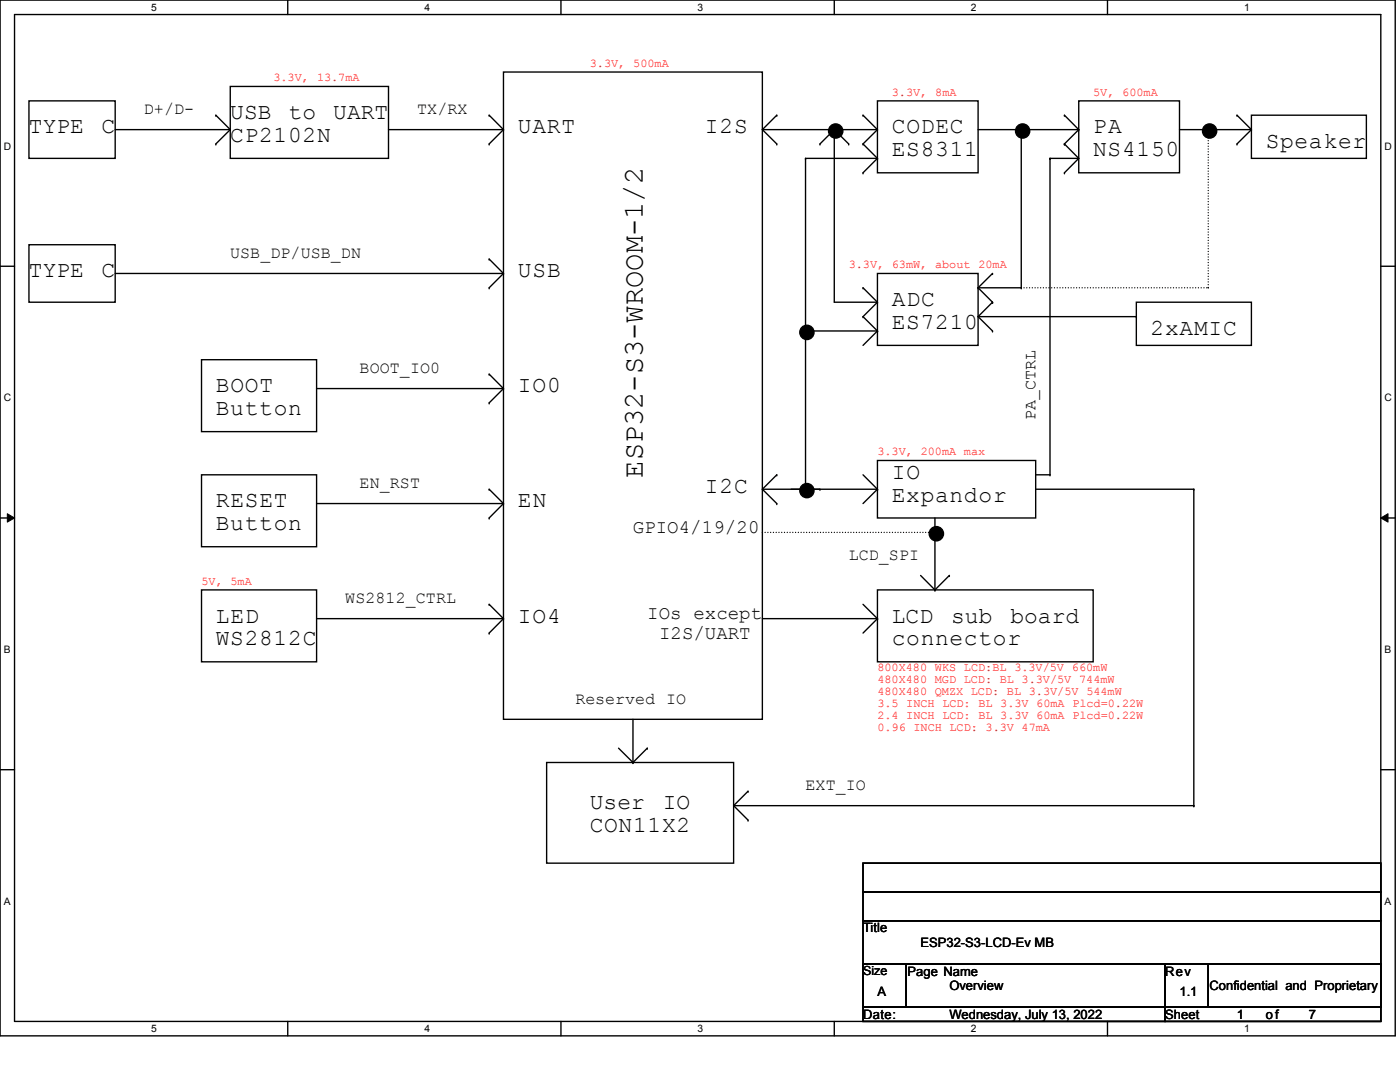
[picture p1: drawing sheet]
<svg xmlns="http://www.w3.org/2000/svg" width="559mm" height="432mm" viewBox="0 0 559 432" stroke-linecap="round" stroke-linejoin="round" font-family="sans-serif">
<path d="M0 0h556.9v413.4h-556.9zM5.8 5.8h545.3v401.8h-545.3z" fill="none" stroke="#000" stroke-width=".55"/>
<g fill="#fff">
<path d="M60.3 .6h2.3v4.6h-2.3z"/>
<path d="M60.3 408.2h2.3v4.6h-2.3z"/>
</g>
<path d="M114.9 0v5.8M114.9 407.6v5.8" fill="none" stroke="#000" stroke-width=".55"/>
<g fill="#fff">
<path d="M169.4 .6h2.3v4.6h-2.3z"/>
<path d="M169.4 408.2h2.3v4.6h-2.3z"/>
</g>
<path d="M223.9 0v5.8M223.9 407.6v5.8" fill="none" stroke="#000" stroke-width=".55"/>
<g fill="#fff">
<path d="M278.4 .6h2.3v4.6h-2.3z"/>
<path d="M278.4 408.2h2.3v4.6h-2.3z"/>
</g>
<path d="M333 0v5.8M333 407.6v5.8" fill="none" stroke="#000" stroke-width=".55"/>
<g fill="#fff">
<path d="M387.5 .6h2.3v4.6h-2.3z"/>
<path d="M387.5 408.2h2.3v4.6h-2.3z"/>
</g>
<path d="M442 0v5.8M442 407.6v5.8" fill="none" stroke="#000" stroke-width=".55"/>
<g fill="#fff">
<path d="M496.6 .6h2.3v4.6h-2.3z"/>
<path d="M496.6 408.2h2.3v4.6h-2.3z"/>
<path d="M1.5 56h2.9v4.6h-2.9z"/>
<path d="M552.6 56h2.9v4.6h-2.9z"/>
<path d="M1.5 156.5h2.9v4.5h-2.9z"/>
<path d="M552.6 156.5h2.9v4.5h-2.9z"/>
</g>
<path d="M0 106.3h5.8M551.1 106.3h5.8" fill="none" stroke="#000" stroke-width=".55"/>
<g fill="#fff">
<path d="M1.5 256.9h2.7v4.6h-2.7z"/>
<path d="M552.6 256.9h2.7v4.6h-2.7z"/>
</g>
<path d="M0 206.7h5.8M551.1 206.7h5.8" fill="none" stroke="#000" stroke-width=".55"/>
<path d="M2.9 205l2.9 1.7-2.9 1.7zM551.1 206.7l2.9-1.7v3.4z" fill="#000"/>
<path d="M2.9 205l2.9 1.7-2.9 1.7zM551.1 206.7l2.9-1.7v3.4z" fill="none" stroke="#000" stroke-width=".4"/>
<g fill="#fff">
<path d="M1.4 357.4h2.8v4.5h-2.8z"/>
<path d="M552.5 357.4h2.8v4.5h-2.8z"/>
</g>
<g fill="none" stroke="#000" stroke-width=".55">
<path d="M91.9 34.5h63.2v28.7h-63.2zM201 28.7h103.3v258.4h-103.3zM11.6 40.3h34.4v22.9h-34.4zM46 51.7h45.9M86.1 46l5.8 5.7M91.9 51.7l-5.8 5.7M155.1 51.7h45.9M195.2 46l5.8 5.7M201 51.7l-5.8 5.7M304.3 51.7h45.9M304.3 51.7l5.7 5.7M310 46l-5.7 5.7"/>
<path d="M333 51.7l5.8 5.7M333 51.7l-5.7 5.7M333 51.7v68.9h17.2M344.5 46l5.7 5.7M350.2 40.3h40.2v28.7h-40.2zM350.2 51.7l-5.7 5.7 5.7 5.8M390.4 51.7h40.2M407.6 51.7v63.2h-17.2M424.9 46l5.7 5.7M430.6 40.3h40.2v28.7h-40.2zM430.6 51.7l-5.7 5.7 5.7 5.8M470.8 51.7h28.7"/>
<path d="M493.7 46l5.8 5.7M499.5 46h45.9v17.2h-45.9zM499.5 51.7l-5.8 5.7M350.2 63.2h-28.7v132M350.2 63.2l-5.7 5.8M430.6 63.2h-11.5v126.3h-5.7M430.6 63.2l-5.7 5.8M11.6 97.7h34.4v22.9h-34.4zM46 109.1h155M195.2 103.4l5.8 5.7M201 109.1l-5.8 5.8M344.5 114.9l5.7 5.7"/>
<path d="M350.2 109.1h40.2v28.7h-40.2zM390.4 114.9l5.8 5.7-5.8 5.8M396.2 109.1l-5.8 5.8M321.5 132.1h28.7M350.2 132.1l-5.7 5.7M350.2 120.6l-5.7 5.8 5.7 5.7M390.4 126.4h63.2M390.4 126.4l5.8 5.7M453.6 120.6h45.9v17.2h-45.9zM80.4 143.6h46v28.7h-46zM126.4 155.1h74.6M195.2 149.3l5.8 5.8"/>
<path d="M201 155.1l-5.8 5.7M80.4 189.5h46v28.7h-46zM195.2 195.2l5.8 5.8M304.3 195.2h45.9M304.3 195.2l5.7 5.8M310 189.5l-5.7 5.7M344.5 189.5l5.7 5.7M350.2 183.8h63.2v22.9h-63.2zM350.2 195.2l-5.7 5.8M413.4 195.2h63.1v126.3h-183.7M126.4 201h74.6M201 201l-5.8 5.7"/>
<path d="M373.2 206.7v28.7M80.4 235.4h46v28.7h-46zM350.2 235.4h86.1v28.7h-86.1zM367.5 229.7l5.7 5.7M378.9 229.7l-5.7 5.7M126.4 246.9h74.6M195.2 241.2l5.8 5.7M201 246.9l-5.8 5.7M304.3 246.9h45.9M344.5 241.2l5.7 5.7M350.2 246.9l-5.7 5.7M246.9 298.6l5.7 5.7"/>
<path d="M252.6 287.1v17.2M258.4 298.6l-5.8 5.7M0 307.2h5.8M218.2 304.3h74.6v40.2h-74.6zM298.6 315.8l-5.8 5.7M551.1 307.2h5.8M292.8 321.5l5.8 5.8M344.5 356h206.6v11.5h-206.6zM344.5 344.5h206.6v11.5h-206.6zM344.5 367.5h206.6v17.2h-206.6zM344.5 384.7h17.2v17.2h-17.2zM344.5 384.7h206.6v17.2h-206.6z"/>
<path d="M361.7 384.7h103.3v17.2h-103.3zM465 384.7h17.3v17.2h-17.3zM482.3 384.7h68.8v17.2h-68.8zM344.5 401.9h120.5v5.7h-120.5zM465 401.9h86.1v5.7h-86.1z"/>
<circle cx="333.6" cy="52.3" r="2.85"/>
<circle cx="408.2" cy="52.3" r="2.84"/>
<circle cx="482.8" cy="52.3" r="2.84"/>
<circle cx="322.1" cy="132.6" r="2.85"/>
<circle cx="322.1" cy="195.8" r="2.84"/>
<circle cx="373.7" cy="213" r="2.86"/>
</g>
<g fill="#000">
<circle cx="86.1" cy="46" r=".28"/>
<circle cx="86.1" cy="57.4" r=".28"/>
<circle cx="91.9" cy="51.7" r=".28"/>
<circle cx="195.2" cy="57.4" r=".28"/>
<circle cx="195.2" cy="46" r=".28"/>
<circle cx="201" cy="51.7" r=".28"/>
<circle cx="310" cy="46" r=".28"/>
<circle cx="310" cy="57.4" r=".28"/>
<circle cx="327.3" cy="57.4" r=".28"/>
<circle cx="333" cy="51.7" r=".28"/>
<circle cx="338.8" cy="57.4" r=".28"/>
<circle cx="344.5" cy="46" r=".28"/>
<circle cx="344.5" cy="57.4" r=".28"/>
<circle cx="350.2" cy="51.7" r=".28"/>
<circle cx="424.9" cy="57.4" r=".28"/>
<circle cx="424.9" cy="46" r=".28"/>
<circle cx="430.6" cy="51.7" r=".28"/>
<circle cx="493.7" cy="57.4" r=".28"/>
<circle cx="493.7" cy="46" r=".28"/>
<circle cx="499.5" cy="51.7" r=".28"/>
<circle cx="321.5" cy="63.2" r=".28"/>
<circle cx="344.5" cy="69" r=".28"/>
<circle cx="350.2" cy="63.2" r=".28"/>
<circle cx="419.1" cy="63.2" r=".28"/>
<circle cx="424.9" cy="69" r=".28"/>
<circle cx="195.2" cy="103.4" r=".28"/>
<circle cx="195.2" cy="114.9" r=".28"/>
<circle cx="201" cy="109.1" r=".28"/>
<circle cx="344.5" cy="114.9" r=".28"/>
<circle cx="390.4" cy="114.9" r=".28"/>
<circle cx="396.2" cy="109.1" r=".28"/>
<circle cx="407.6" cy="114.9" r=".28"/>
<circle cx="344.5" cy="126.4" r=".28"/>
<circle cx="350.2" cy="132.1" r=".28"/>
<circle cx="350.2" cy="120.6" r=".28"/>
<circle cx="396.2" cy="120.6" r=".28"/>
<circle cx="396.2" cy="132.1" r=".28"/>
<circle cx="453.6" cy="126.4" r=".28"/>
<circle cx="195.2" cy="149.3" r=".28"/>
<circle cx="201" cy="155.1" r=".28"/>
<circle cx="195.2" cy="160.8" r=".28"/>
<circle cx="195.2" cy="195.2" r=".28"/>
<circle cx="310" cy="189.5" r=".28"/>
<circle cx="321.5" cy="195.2" r=".28"/>
<circle cx="327.3" cy="195.2" r=".28"/>
<circle cx="350.2" cy="195.2" r=".28"/>
<circle cx="419.1" cy="189.5" r=".28"/>
<circle cx="476.5" cy="195.2" r=".28"/>
<circle cx="195.2" cy="206.7" r=".28"/>
<circle cx="201" cy="201" r=".28"/>
<circle cx="310" cy="201" r=".28"/>
<circle cx="373.2" cy="235.4" r=".28"/>
<circle cx="378.9" cy="229.7" r=".28"/>
<circle cx="195.2" cy="252.6" r=".28"/>
<circle cx="195.2" cy="241.2" r=".28"/>
<circle cx="201" cy="246.9" r=".28"/>
<circle cx="350.2" cy="246.9" r=".28"/>
<circle cx="258.4" cy="298.6" r=".28"/>
<circle cx="252.6" cy="304.3" r=".28"/>
<circle cx="298.6" cy="315.8" r=".28"/>
<circle cx="298.6" cy="327.3" r=".28"/>
<circle cx="476.5" cy="321.5" r=".28"/>
</g>
<path d="M482.3 51.7v63.2M407.6 114.9h74.7M304.3 212.5h68.9" fill="none" stroke="#000" stroke-width=".55" stroke-dasharray="0 1.1"/>
<g fill="#000" stroke-dasharray="0 1.1">
<circle cx="482.3" cy="114.9" r=".28"/>
<circle cx="373.2" cy="212.5" r=".28"/>
</g>
<g fill="#000">
<circle cx="333.6" cy="52.3" r="2.85"/>
<circle cx="408.2" cy="52.3" r="2.84"/>
<circle cx="482.8" cy="52.3" r="2.84"/>
<circle cx="322.1" cy="132.6" r="2.85"/>
<circle cx="322.1" cy="195.8" r="2.84"/>
<circle cx="373.7" cy="213" r="2.86"/>
</g>
<text font-size="11.4" x="256.6" y="190.6" transform="rotate(-90 256.6 190.6)">ESP32-S3-WROOM-1/2</text>
<g font-size="9.1">
<text x="91.9" y="47.5">USB</text>
<text x="115.2" y="47.5">to</text>
<text x="133" y="47.5">UART</text>
<text x="11.6" y="53.3">TYPE</text>
<text x="40.5" y="53.3">C</text>
<text x="206.7" y="53.3">UART</text>
<text x="281.3" y="53.3">I2S</text>
<text x="356" y="53.3">CODEC</text>
<text x="436.3" y="53.3">PA</text>
<text x="91.9" y="56.7">CP2102N</text>
<text x="505.2" y="59">Speaker</text>
<text x="356" y="62.4">ES8311</text>
<text x="436.3" y="62.4">NS4150</text>
<text x="11.6" y="110.7">TYPE</text>
<text x="40.5" y="110.7">C</text>
<text x="206.7" y="110.7">USB</text>
<text x="356" y="122.1">ADC</text>
<text x="356" y="131.3">ES7210</text>
<text x="459.3" y="133.6">2xAMIC</text>
<text x="86.1" y="156.6">BOOT</text>
<text x="206.7" y="156.6">IO0</text>
<text x="86.1" y="165.7">Button</text>
<text x="356" y="191.1">IO</text>
<text x="281.3" y="196.8">I2C</text>
<text x="86.1" y="202.5">RESET</text>
<text x="206.7" y="202.5">EN</text>
<text x="356" y="200.2">Expandor</text>
<text x="86.1" y="211.7">Button</text>
<text x="86.1" y="248.5">LED</text>
<text x="206.7" y="248.5">IO4</text>
<text x="356" y="248.5">LCD</text>
<text x="379.6" y="248.5">sub</text>
<text x="403.3" y="248.5">board</text>
<text x="86.1" y="257.6">WS2812C</text>
<text x="356" y="257.6">connector</text>
<text x="235.4" y="323">User</text>
<text x="264.6" y="323">IO</text>
<text x="235.4" y="332.2">CON11X2</text>
</g>
<g font-size="7.6">
<text x="252.6" y="212.8">GPIO4/19/20</text>
<text x="258.4" y="247.2">IOs except</text>
<text x="263.1" y="254.8">I2S/UART</text>
</g>
<g font-size="6.6">
<text x="57.4" y="45.6">D+/D-</text>
<text x="166.5" y="45.6">TX/RX</text>
<text x="91.9" y="103">USB_DP/USB_DN</text>
<text x="143.6" y="148.9">BOOT_IO0</text>
<text x="413.3" y="167.7" transform="rotate(-90 413.3 167.7)">PA_CTRL</text>
<text x="143.6" y="194.8">EN_RST</text>
<text x="338.8" y="223.5">LCD_SPI</text>
<text x="137.8" y="240.7">WS2812_CTRL</text>
<text x="229.7" y="280.9">Reserved IO</text>
<text x="321.5" y="315.4">EXT_IO</text>
</g>
<g font-size="5.2">
<text x="344.5" y="372.1">Title</text>
<text x="367.5" y="377.8">ESP32-S3-LCD-Ev MB</text>
<text x="362.3" y="389.3">Page Name</text>
<text x="465" y="389.3">Rev</text>
<text x="378.9" y="395.1">Overview</text>
<text x="482.8" y="395.1">Confidential and Proprietary</text>
<text x="350.2" y="397.3">A</text>
<text x="470.8" y="397.3">1.1</text>
<text x="344.5" y="406.5">Date:</text>
<text x="378.9" y="406.5">Wednesday, July 13, 2022</text>
<text x="465" y="406.5">Sheet</text>
<text x="493.7" y="406.5">1</text>
<text x="505.2" y="406.5">of</text>
<text x="522.4" y="406.5">7</text>
</g>
<text font-size="5" x="344.5" y="389.2">Size</text>
<g font-size="4.7" fill="#f00">
<text x="235.4" y="26.8">3.3V, 500mA</text>
<text x="109.1" y="32.5">3.3V, 13.7mA</text>
<text x="356" y="38.2">3.3V, 8mA</text>
<text x="436.3" y="38.2">5V, 600mA</text>
<text x="338.8" y="107.1">3.3V, 63mW, about 20mA</text>
<text x="350.2" y="181.7">3.3V, 200mA max</text>
<text x="80.4" y="233.4">5V, 5mA</text>
<text x="350.2" y="267.8">800X480 WKS LCD:BL 3.3V/5V 660mW</text>
<text x="350.2" y="272.6">480X480 MGD LCD: BL 3.3V/5V 744mW</text>
<text x="350.2" y="277.3">480X480 QMZX LCD: BL 3.3V/5V 544mW</text>
<text x="350.2" y="282.1">3.5 INCH LCD: BL 3.3V 60mA Plcd=0.22W</text>
<text x="350.2" y="286.8">2.4 INCH LCD: BL 3.3V 60mA Plcd=0.22W</text>
<text x="350.2" y="291.5">0.96 INCH LCD: 3.3V 47mA</text>
</g>
<g font-size="4.1">
<text x="60.3" y="4.3">5</text>
<text x="169.4" y="4.3">4</text>
<text x="278.4" y="4.3">3</text>
<text x="387.5" y="4.3">2</text>
<text x="496.6" y="4.3">1</text>
<text x="1.5" y="59.7">D</text>
<text x="552.6" y="59.7">D</text>
<text x="1.5" y="160.1">C</text>
<text x="552.6" y="160.1">C</text>
<text x="1.5" y="260.6">B</text>
<text x="552.6" y="260.6">B</text>
<text x="1.5" y="361.1">A</text>
<text x="552.6" y="361.1">A</text>
<text x="60.3" y="411.9">5</text>
<text x="169.4" y="411.9">4</text>
<text x="278.4" y="411.9">3</text>
<text x="387.5" y="411.9">2</text>
<text x="496.6" y="411.9">1</text>
</g>
</svg>
